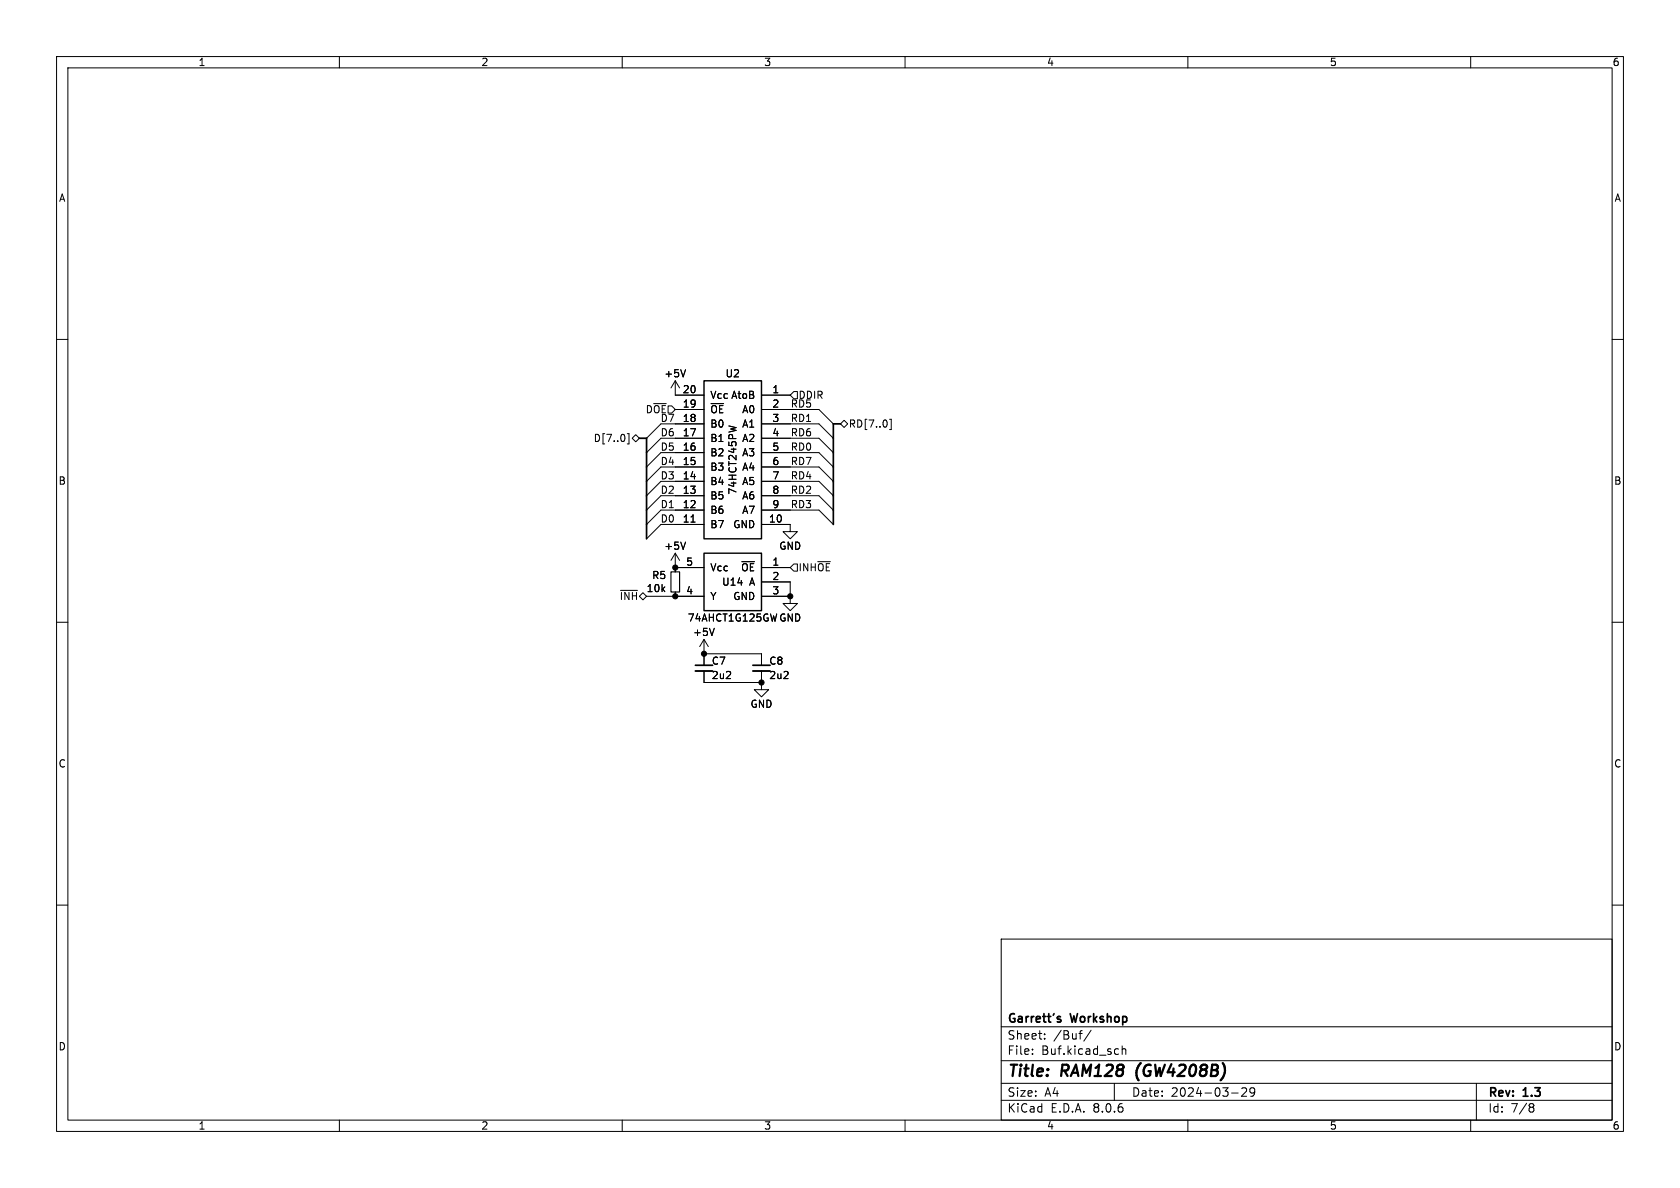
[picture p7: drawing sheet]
(kicad_sch
 (version 20231120)
 (generator "eeschema")
 (generator_version "8.0")
 (paper "A4")
 (title_block
  (title "RAM128 (GW4208B)")
  (date "2024-03-29")
  (rev "1.3")
  (company "Garrett's Workshop"))
 (lib_symbols
  (symbol "Device:C_Small"
   (pin_numbers hide)
   (pin_names
    (offset 0.254) hide) (exclude_from_sim no) (in_bom yes) (on_board yes)
   (property "Reference" "C" (at 0.254 1.778 0) (effects (font (size 1.27 1.27)) (justify left)))
   (property "Value" "C_Small" (at 0.254 -2.032 0) (effects (font (size 1.27 1.27)) (justify left)))
   (property "Footprint" "" (at 0 0 0) (effects (font (size 1.27 1.27)) (hide yes)))
   (property "Datasheet" "~" (at 0 0 0) (effects (font (size 1.27 1.27)) (hide yes)))
   (property "Description" "Unpolarized capacitor, small symbol" (at 0 0 0) (effects (font (size 1.27 1.27)) (hide yes)))
   (symbol "C_Small_0_1"
    (polyline (pts (xy -1.524 -0.508) (xy 1.524 -0.508)) (stroke (width 0.3302) (type default)) (fill (type none)))
    (polyline (pts (xy -1.524 0.508) (xy 1.524 0.508)) (stroke (width 0.3048) (type default)) (fill (type none))))
   (symbol "C_Small_1_1"
    (pin passive line (at 0 2.54 270) (length 2.032) (name "~" (effects (font (size 1.27 1.27)))) (number "1" (effects (font (size 1.27 1.27)))))
    (pin passive line (at 0 -2.54 90) (length 2.032) (name "~" (effects (font (size 1.27 1.27)))) (number "2" (effects (font (size 1.27 1.27)))))))
  (symbol "Device:R_Small"
   (pin_numbers hide)
   (pin_names
    (offset 0.254) hide) (exclude_from_sim no) (in_bom yes) (on_board yes)
   (property "Reference" "R" (at 0.762 0.508 0) (effects (font (size 1.27 1.27)) (justify left)))
   (property "Value" "R_Small" (at 0.762 -1.016 0) (effects (font (size 1.27 1.27)) (justify left)))
   (property "Footprint" "" (at 0 0 0) (effects (font (size 1.27 1.27)) (hide yes)))
   (property "Datasheet" "~" (at 0 0 0) (effects (font (size 1.27 1.27)) (hide yes)))
   (property "Description" "Resistor, small symbol" (at 0 0 0) (effects (font (size 1.27 1.27)) (hide yes)))
   (symbol "R_Small_0_1"
    (rectangle (start -0.762 1.778) (end 0.762 -1.778) (stroke (width 0.2032) (type default)) (fill (type none))))
   (symbol "R_Small_1_1"
    (pin passive line (at 0 2.54 270) (length 0.762) (name "~" (effects (font (size 1.27 1.27)))) (number "1" (effects (font (size 1.27 1.27)))))
    (pin passive line (at 0 -2.54 90) (length 0.762) (name "~" (effects (font (size 1.27 1.27)))) (number "2" (effects (font (size 1.27 1.27)))))))
  (symbol "GW_Logic:741G125GW"
   (pin_names
    (offset 1.016)) (exclude_from_sim no) (in_bom yes) (on_board yes)
   (property "Reference" "U" (at 0 6.35 0) (effects (font (size 1.27 1.27))))
   (property "Value" "741G125GW" (at 0 -6.35 0) (effects (font (size 1.27 1.27))))
   (property "Footprint" "stdpads:SOT-353" (at 0 -7.62 0) (effects (font (size 1.27 1.27)) (justify top) (hide yes)))
   (property "Datasheet" "" (at 0 -5.08 0) (effects (font (size 1.524 1.524)) (hide yes)))
   (property "Description" "" (at 0 0 0) (effects (font (size 1.27 1.27)) (hide yes)))
   (symbol "741G125GW_0_1"
    (rectangle (start 5.08 -5.08) (end -5.08 5.08) (stroke (width 0.254) (type default)) (fill (type background))))
   (symbol "741G125GW_1_1"
    (pin input line (at -10.16 2.54 0) (length 5.08) (name "~{OE}" (effects (font (size 1.27 1.27)))) (number "1" (effects (font (size 1.27 1.27)))))
    (pin input line (at -10.16 0 0) (length 5.08) (name "A" (effects (font (size 1.27 1.27)))) (number "2" (effects (font (size 1.27 1.27)))))
    (pin power_in line (at -10.16 -2.54 0) (length 5.08) (name "GND" (effects (font (size 1.27 1.27)))) (number "3" (effects (font (size 1.27 1.27)))))
    (pin output line (at 10.16 -2.54 180) (length 5.08) (name "Y" (effects (font (size 1.27 1.27)))) (number "4" (effects (font (size 1.27 1.27)))))
    (pin power_in line (at 10.16 2.54 180) (length 5.08) (name "Vcc" (effects (font (size 1.27 1.27)))) (number "5" (effects (font (size 1.27 1.27)))))))
  (symbol "GW_Logic:74245"
   (pin_names
    (offset 1.016)) (exclude_from_sim no) (in_bom yes) (on_board yes)
   (property "Reference" "U" (at 0 15.24 0) (effects (font (size 1.27 1.27))))
   (property "Value" "74245" (at 0 0 90) (effects (font (size 1.27 1.27))))
   (property "Footprint" "" (at 0 -16.51 0) (effects (font (size 1.27 1.27)) (justify top) (hide yes)))
   (property "Datasheet" "" (at 0 2.54 0) (effects (font (size 1.524 1.524)) (hide yes)))
   (property "Description" "" (at 0 0 0) (effects (font (size 1.27 1.27)) (hide yes)))
   (symbol "74245_0_1"
    (rectangle (start -5.08 13.97) (end 5.08 -13.97) (stroke (width 0.254) (type default)) (fill (type background))))
   (symbol "74245_1_1"
    (pin input line (at -10.16 11.43 0) (length 5.08) (name "AtoB" (effects (font (size 1.27 1.27)))) (number "1" (effects (font (size 1.27 1.27)))))
    (pin power_in line (at -10.16 -11.43 0) (length 5.08) (name "GND" (effects (font (size 1.27 1.27)))) (number "10" (effects (font (size 1.27 1.27)))))
    (pin bidirectional line (at 10.16 -11.43 180) (length 5.08) (name "B7" (effects (font (size 1.27 1.27)))) (number "11" (effects (font (size 1.27 1.27)))))
    (pin bidirectional line (at 10.16 -8.89 180) (length 5.08) (name "B6" (effects (font (size 1.27 1.27)))) (number "12" (effects (font (size 1.27 1.27)))))
    (pin bidirectional line (at 10.16 -6.35 180) (length 5.08) (name "B5" (effects (font (size 1.27 1.27)))) (number "13" (effects (font (size 1.27 1.27)))))
    (pin bidirectional line (at 10.16 -3.81 180) (length 5.08) (name "B4" (effects (font (size 1.27 1.27)))) (number "14" (effects (font (size 1.27 1.27)))))
    (pin bidirectional line (at 10.16 -1.27 180) (length 5.08) (name "B3" (effects (font (size 1.27 1.27)))) (number "15" (effects (font (size 1.27 1.27)))))
    (pin bidirectional line (at 10.16 1.27 180) (length 5.08) (name "B2" (effects (font (size 1.27 1.27)))) (number "16" (effects (font (size 1.27 1.27)))))
    (pin bidirectional line (at 10.16 3.81 180) (length 5.08) (name "B1" (effects (font (size 1.27 1.27)))) (number "17" (effects (font (size 1.27 1.27)))))
    (pin bidirectional line (at 10.16 6.35 180) (length 5.08) (name "B0" (effects (font (size 1.27 1.27)))) (number "18" (effects (font (size 1.27 1.27)))))
    (pin input line (at 10.16 8.89 180) (length 5.08) (name "~{OE}" (effects (font (size 1.27 1.27)))) (number "19" (effects (font (size 1.27 1.27)))))
    (pin bidirectional line (at -10.16 8.89 0) (length 5.08) (name "A0" (effects (font (size 1.27 1.27)))) (number "2" (effects (font (size 1.27 1.27)))))
    (pin power_in line (at 10.16 11.43 180) (length 5.08) (name "Vcc" (effects (font (size 1.27 1.27)))) (number "20" (effects (font (size 1.27 1.27)))))
    (pin bidirectional line (at -10.16 6.35 0) (length 5.08) (name "A1" (effects (font (size 1.27 1.27)))) (number "3" (effects (font (size 1.27 1.27)))))
    (pin bidirectional line (at -10.16 3.81 0) (length 5.08) (name "A2" (effects (font (size 1.27 1.27)))) (number "4" (effects (font (size 1.27 1.27)))))
    (pin bidirectional line (at -10.16 1.27 0) (length 5.08) (name "A3" (effects (font (size 1.27 1.27)))) (number "5" (effects (font (size 1.27 1.27)))))
    (pin bidirectional line (at -10.16 -1.27 0) (length 5.08) (name "A4" (effects (font (size 1.27 1.27)))) (number "6" (effects (font (size 1.27 1.27)))))
    (pin bidirectional line (at -10.16 -3.81 0) (length 5.08) (name "A5" (effects (font (size 1.27 1.27)))) (number "7" (effects (font (size 1.27 1.27)))))
    (pin bidirectional line (at -10.16 -6.35 0) (length 5.08) (name "A6" (effects (font (size 1.27 1.27)))) (number "8" (effects (font (size 1.27 1.27)))))
    (pin bidirectional line (at -10.16 -8.89 0) (length 5.08) (name "A7" (effects (font (size 1.27 1.27)))) (number "9" (effects (font (size 1.27 1.27)))))))
  (symbol "power:+5V"
   (power)
   (pin_names
    (offset 0)) (exclude_from_sim no) (in_bom yes) (on_board yes)
   (property "Reference" "#PWR" (at 0 -3.81 0) (effects (font (size 1.27 1.27)) (hide yes)))
   (property "Value" "+5V" (at 0 3.556 0) (effects (font (size 1.27 1.27))))
   (property "Footprint" "" (at 0 0 0) (effects (font (size 1.27 1.27)) (hide yes)))
   (property "Datasheet" "" (at 0 0 0) (effects (font (size 1.27 1.27)) (hide yes)))
   (property "Description" "Power symbol creates a global label with name \"+5V\"" (at 0 0 0) (effects (font (size 1.27 1.27)) (hide yes)))
   (symbol "+5V_0_1"
    (polyline (pts (xy -0.762 1.27) (xy 0 2.54)) (stroke (width 0) (type default)) (fill (type none)))
    (polyline (pts (xy 0 0) (xy 0 2.54)) (stroke (width 0) (type default)) (fill (type none)))
    (polyline (pts (xy 0 2.54) (xy 0.762 1.27)) (stroke (width 0) (type default)) (fill (type none))))
   (symbol "+5V_1_1"
    (pin power_in line (at 0 0 90) (length 0) hide (name "+5V" (effects (font (size 1.27 1.27)))) (number "1" (effects (font (size 1.27 1.27)))))))
  (symbol "power:GND"
   (power)
   (pin_names
    (offset 0)) (exclude_from_sim no) (in_bom yes) (on_board yes)
   (property "Reference" "#PWR" (at 0 -6.35 0) (effects (font (size 1.27 1.27)) (hide yes)))
   (property "Value" "GND" (at 0 -3.81 0) (effects (font (size 1.27 1.27))))
   (property "Footprint" "" (at 0 0 0) (effects (font (size 1.27 1.27)) (hide yes)))
   (property "Datasheet" "" (at 0 0 0) (effects (font (size 1.27 1.27)) (hide yes)))
   (property "Description" "Power symbol creates a global label with name \"GND\" , ground" (at 0 0 0) (effects (font (size 1.27 1.27)) (hide yes)))
   (symbol "GND_0_1"
    (polyline (pts (xy 0 0) (xy 0 -1.27) (xy 1.27 -1.27) (xy 0 -2.54) (xy -1.27 -1.27) (xy 0 -1.27)) (stroke (width 0) (type default)) (fill (type none))))
   (symbol "GND_1_1"
    (pin power_in line (at 0 0 270) (length 0) hide (name "GND" (effects (font (size 1.27 1.27)))) (number "1" (effects (font (size 1.27 1.27))))))))
 (junction
  (at 134.62 120.65)
  (diameter 0)
  (color 0 0 0 0))
 (junction
  (at 119.38 100.33)
  (diameter 0)
  (color 0 0 0 0))
 (junction
  (at 119.38 105.41)
  (diameter 0)
  (color 0 0 0 0))
 (junction
  (at 124.46 115.57)
  (diameter 0)
  (color 0 0 0 0))
 (junction
  (at 139.7 105.41)
  (diameter 0)
  (color 0 0 0 0))
 (bus_entry
  (at 147.32 77.47)
  (size -2.54 -2.54)
  (stroke (width 0) (type default)))
 (bus_entry
  (at 114.3 87.63)
  (size 2.54 -2.54)
  (stroke (width 0) (type default)))
 (bus_entry
  (at 147.32 80.01)
  (size -2.54 -2.54)
  (stroke (width 0) (type default)))
 (bus_entry
  (at 147.32 92.71)
  (size -2.54 -2.54)
  (stroke (width 0) (type default)))
 (bus_entry
  (at 114.3 90.17)
  (size 2.54 -2.54)
  (stroke (width 0) (type default)))
 (bus_entry
  (at 114.3 77.47)
  (size 2.54 -2.54)
  (stroke (width 0) (type default)))
 (bus_entry
  (at 147.32 85.09)
  (size -2.54 -2.54)
  (stroke (width 0) (type default)))
 (bus_entry
  (at 114.3 80.01)
  (size 2.54 -2.54)
  (stroke (width 0) (type default)))
 (bus_entry
  (at 114.3 82.55)
  (size 2.54 -2.54)
  (stroke (width 0) (type default)))
 (bus_entry
  (at 114.3 85.09)
  (size 2.54 -2.54)
  (stroke (width 0) (type default)))
 (bus_entry
  (at 147.32 82.55)
  (size -2.54 -2.54)
  (stroke (width 0) (type default)))
 (bus_entry
  (at 114.3 92.71)
  (size 2.54 -2.54)
  (stroke (width 0) (type default)))
 (bus_entry
  (at 147.32 74.93)
  (size -2.54 -2.54)
  (stroke (width 0) (type default)))
 (bus_entry
  (at 147.32 90.17)
  (size -2.54 -2.54)
  (stroke (width 0) (type default)))
 (bus_entry
  (at 147.32 87.63)
  (size -2.54 -2.54)
  (stroke (width 0) (type default)))
 (bus_entry
  (at 114.3 95.25)
  (size 2.54 -2.54)
  (stroke (width 0) (type default)))
 (bus
  (pts (xy 114.3 82.55) (xy 114.3 85.09))
  (stroke (width 0) (type default)))
 (bus
  (pts (xy 147.32 90.17) (xy 147.32 92.71))
  (stroke (width 0) (type default)))
 (bus
  (pts (xy 114.3 80.01) (xy 114.3 82.55))
  (stroke (width 0) (type default)))
 (wire
  (pts (xy 116.84 80.01) (xy 119.38 80.01))
  (stroke (width 0) (type default)))
 (bus
  (pts (xy 114.3 87.63) (xy 114.3 90.17))
  (stroke (width 0) (type default)))
 (wire
  (pts (xy 116.84 74.93) (xy 119.38 74.93))
  (stroke (width 0) (type default)))
 (bus
  (pts (xy 147.32 80.01) (xy 147.32 82.55))
  (stroke (width 0) (type default)))
 (wire
  (pts (xy 116.84 90.17) (xy 119.38 90.17))
  (stroke (width 0) (type default)))
 (wire
  (pts (xy 144.78 80.01) (xy 139.7 80.01))
  (stroke (width 0) (type default)))
 (bus
  (pts (xy 147.32 87.63) (xy 147.32 90.17))
  (stroke (width 0) (type default)))
 (wire
  (pts (xy 144.78 85.09) (xy 139.7 85.09))
  (stroke (width 0) (type default)))
 (wire
  (pts (xy 116.84 77.47) (xy 119.38 77.47))
  (stroke (width 0) (type default)))
 (wire
  (pts (xy 144.78 72.39) (xy 139.7 72.39))
  (stroke (width 0) (type default)))
 (wire
  (pts (xy 124.46 115.57) (xy 134.62 115.57))
  (stroke (width 0) (type default)))
 (bus
  (pts (xy 114.3 85.09) (xy 114.3 87.63))
  (stroke (width 0) (type default)))
 (bus
  (pts (xy 147.32 82.55) (xy 147.32 85.09))
  (stroke (width 0) (type default)))
 (bus
  (pts (xy 147.32 77.47) (xy 147.32 80.01))
  (stroke (width 0) (type default)))
 (bus
  (pts (xy 113.03 77.47) (xy 114.3 77.47))
  (stroke (width 0) (type default)))
 (wire
  (pts (xy 144.78 74.93) (xy 139.7 74.93))
  (stroke (width 0) (type default)))
 (wire
  (pts (xy 124.46 120.65) (xy 134.62 120.65))
  (stroke (width 0) (type default)))
 (wire
  (pts (xy 144.78 77.47) (xy 139.7 77.47))
  (stroke (width 0) (type default)))
 (wire
  (pts (xy 144.78 82.55) (xy 139.7 82.55))
  (stroke (width 0) (type default)))
 (bus
  (pts (xy 114.3 90.17) (xy 114.3 92.71))
  (stroke (width 0) (type default)))
 (wire
  (pts (xy 116.84 92.71) (xy 119.38 92.71))
  (stroke (width 0) (type default)))
 (wire
  (pts (xy 144.78 87.63) (xy 139.7 87.63))
  (stroke (width 0) (type default)))
 (bus
  (pts (xy 114.3 77.47) (xy 114.3 80.01))
  (stroke (width 0) (type default)))
 (bus
  (pts (xy 148.59 74.93) (xy 147.32 74.93))
  (stroke (width 0) (type default)))
 (wire
  (pts (xy 116.84 85.09) (xy 119.38 85.09))
  (stroke (width 0) (type default)))
 (wire
  (pts (xy 144.78 90.17) (xy 139.7 90.17))
  (stroke (width 0) (type default)))
 (wire
  (pts (xy 116.84 87.63) (xy 119.38 87.63))
  (stroke (width 0) (type default)))
 (wire
  (pts (xy 116.84 82.55) (xy 119.38 82.55))
  (stroke (width 0) (type default)))
 (bus
  (pts (xy 147.32 85.09) (xy 147.32 87.63))
  (stroke (width 0) (type default)))
 (bus
  (pts (xy 147.32 74.93) (xy 147.32 77.47))
  (stroke (width 0) (type default)))
 (wire
  (pts (xy 114.3 105.41) (xy 119.38 105.41))
  (stroke (width 0) (type default)))
 (wire
  (pts (xy 139.7 105.41) (xy 139.7 102.87))
  (stroke (width 0) (type default)))
 (bus
  (pts (xy 114.3 92.71) (xy 114.3 95.25))
  (stroke (width 0) (type default)))
 (label "RD7"
  (at 139.7 82.55 0)
  (fields_autoplaced yes)
  (effects (font (size 1.27 1.27)) (justify left bottom)))
 (label "RD1"
  (at 139.7 74.93 0)
  (fields_autoplaced yes)
  (effects (font (size 1.27 1.27)) (justify left bottom)))
 (label "RD4"
  (at 139.7 85.09 0)
  (fields_autoplaced yes)
  (effects (font (size 1.27 1.27)) (justify left bottom)))
 (label "D3"
  (at 119.38 85.09 180)
  (fields_autoplaced yes)
  (effects (font (size 1.27 1.27)) (justify right bottom)))
 (label "D2"
  (at 119.38 87.63 180)
  (fields_autoplaced yes)
  (effects (font (size 1.27 1.27)) (justify right bottom)))
 (label "D7"
  (at 119.38 74.93 180)
  (fields_autoplaced yes)
  (effects (font (size 1.27 1.27)) (justify right bottom)))
 (label "RD0"
  (at 139.7 80.01 0)
  (fields_autoplaced yes)
  (effects (font (size 1.27 1.27)) (justify left bottom)))
 (label "D1"
  (at 119.38 90.17 180)
  (fields_autoplaced yes)
  (effects (font (size 1.27 1.27)) (justify right bottom)))
 (label "D0"
  (at 119.38 92.71 180)
  (fields_autoplaced yes)
  (effects (font (size 1.27 1.27)) (justify right bottom)))
 (label "D5"
  (at 119.38 80.01 180)
  (fields_autoplaced yes)
  (effects (font (size 1.27 1.27)) (justify right bottom)))
 (label "RD2"
  (at 139.7 87.63 0)
  (fields_autoplaced yes)
  (effects (font (size 1.27 1.27)) (justify left bottom)))
 (label "RD3"
  (at 139.7 90.17 0)
  (fields_autoplaced yes)
  (effects (font (size 1.27 1.27)) (justify left bottom)))
 (label "D4"
  (at 119.38 82.55 180)
  (fields_autoplaced yes)
  (effects (font (size 1.27 1.27)) (justify right bottom)))
 (label "D6"
  (at 119.38 77.47 180)
  (fields_autoplaced yes)
  (effects (font (size 1.27 1.27)) (justify right bottom)))
 (label "RD5"
  (at 139.7 72.39 0)
  (fields_autoplaced yes)
  (effects (font (size 1.27 1.27)) (justify left bottom)))
 (label "RD6"
  (at 139.7 77.47 0)
  (fields_autoplaced yes)
  (effects (font (size 1.27 1.27)) (justify left bottom)))
 (hierarchical_label "RD[7..0]"
  (shape bidirectional)
  (at 148.59 74.93 0)
  (fields_autoplaced yes)
  (effects (font (size 1.27 1.27)) (justify left)))
 (hierarchical_label "INH~{OE}"
  (shape input)
  (at 139.7 100.33 0)
  (fields_autoplaced yes)
  (effects (font (size 1.27 1.27)) (justify left)))
 (hierarchical_label "~{INH}"
  (shape tri_state)
  (at 114.3 105.41 180)
  (fields_autoplaced yes)
  (effects (font (size 1.27 1.27)) (justify right)))
 (hierarchical_label "D~{OE}"
  (shape input)
  (at 119.38 72.39 180)
  (fields_autoplaced yes)
  (effects (font (size 1.27 1.27)) (justify right)))
 (hierarchical_label "D[7..0]"
  (shape bidirectional)
  (at 113.03 77.47 180)
  (fields_autoplaced yes)
  (effects (font (size 1.27 1.27)) (justify right)))
 (hierarchical_label "DDIR"
  (shape input)
  (at 139.7 69.85 0)
  (fields_autoplaced yes)
  (effects (font (size 1.27 1.27)) (justify left)))
 (symbol
  (lib_id "Device:C_Small")
  (at 124.46 118.11 0)
  (unit 1)
  (exclude_from_sim no)
  (in_bom yes)
  (on_board yes)
  (dnp no)
  (property "Reference" "C7" (at 125.73 116.84 0) (effects (font (size 1.27 1.27)) (justify left)))
  (property "Value" "2u2" (at 125.73 119.38 0) (effects (font (size 1.27 1.27)) (justify left)))
  (property "Footprint" "stdpads:C_0603" (at 124.46 118.11 0) (effects (font (size 1.27 1.27)) (hide yes)))
  (property "Datasheet" "~" (at 124.46 118.11 0) (effects (font (size 1.27 1.27)) (hide yes)))
  (property "Description" "" (at 124.46 118.11 0) (effects (font (size 1.27 1.27)) (hide yes)))
  (property "LCSC Part" "C23630" (at 124.46 118.11 0) (effects (font (size 1.27 1.27)) (hide yes)))
  (pin "1")
  (pin "2"))
 (symbol
  (lib_id "power:+5V")
  (at 119.38 69.85 0)
  (unit 1)
  (exclude_from_sim no)
  (in_bom yes)
  (on_board yes)
  (dnp no)
  (property "Reference" "#PWR049" (at 119.38 73.66 0) (effects (font (size 1.27 1.27)) (hide yes)))
  (property "Value" "+5V" (at 119.38 66.04 0) (effects (font (size 1.27 1.27))))
  (property "Footprint" "" (at 119.38 69.85 0) (effects (font (size 1.27 1.27)) (hide yes)))
  (property "Datasheet" "" (at 119.38 69.85 0) (effects (font (size 1.27 1.27)) (hide yes)))
  (property "Description" "" (at 119.38 69.85 0) (effects (font (size 1.27 1.27)) (hide yes)))
  (pin "1"))
 (symbol
  (lib_id "power:+5V")
  (at 124.46 115.57 0)
  (unit 1)
  (exclude_from_sim no)
  (in_bom yes)
  (on_board yes)
  (dnp no)
  (property "Reference" "#PWR063" (at 124.46 119.38 0) (effects (font (size 1.27 1.27)) (hide yes)))
  (property "Value" "+5V" (at 124.46 111.76 0) (effects (font (size 1.27 1.27))))
  (property "Footprint" "" (at 124.46 115.57 0) (effects (font (size 1.27 1.27)) (hide yes)))
  (property "Datasheet" "" (at 124.46 115.57 0) (effects (font (size 1.27 1.27)) (hide yes)))
  (property "Description" "" (at 124.46 115.57 0) (effects (font (size 1.27 1.27)) (hide yes)))
  (pin "1"))
 (symbol
  (lib_id "power:+5V")
  (at 119.38 100.33 0)
  (mirror y)
  (unit 1)
  (exclude_from_sim no)
  (in_bom yes)
  (on_board yes)
  (dnp no)
  (property "Reference" "#PWR051" (at 119.38 104.14 0) (effects (font (size 1.27 1.27)) (hide yes)))
  (property "Value" "+5V" (at 119.38 96.52 0) (effects (font (size 1.27 1.27))))
  (property "Footprint" "" (at 119.38 100.33 0) (effects (font (size 1.27 1.27)) (hide yes)))
  (property "Datasheet" "" (at 119.38 100.33 0) (effects (font (size 1.27 1.27)) (hide yes)))
  (property "Description" "" (at 119.38 100.33 0) (effects (font (size 1.27 1.27)) (hide yes)))
  (pin "1"))
 (symbol
  (lib_id "GW_Logic:74245")
  (at 129.54 81.28 0)
  (mirror y)
  (unit 1)
  (exclude_from_sim no)
  (in_bom yes)
  (on_board yes)
  (dnp no)
  (property "Reference" "U2" (at 129.54 66.04 0) (effects (font (size 1.27 1.27))))
  (property "Value" "74HCT245PW" (at 129.54 81.28 90) (effects (font (size 1.27 1.27))))
  (property "Footprint" "stdpads:TSSOP-20_4.4x6.5mm_P0.65mm" (at 129.54 97.79 0) (effects (font (size 1.27 1.27)) (justify top) (hide yes)))
  (property "Datasheet" "" (at 129.54 78.74 0) (effects (font (size 1.524 1.524)) (hide yes)))
  (property "Description" "" (at 129.54 81.28 0) (effects (font (size 1.27 1.27)) (hide yes)))
  (property "LCSC Part" "C5980" (at 129.54 81.28 0) (effects (font (size 1.27 1.27)) (hide yes)))
  (pin "1")
  (pin "10")
  (pin "11")
  (pin "12")
  (pin "13")
  (pin "14")
  (pin "15")
  (pin "16")
  (pin "17")
  (pin "18")
  (pin "19")
  (pin "2")
  (pin "20")
  (pin "3")
  (pin "4")
  (pin "5")
  (pin "6")
  (pin "7")
  (pin "8")
  (pin "9"))
 (symbol
  (lib_id "power:GND")
  (at 139.7 105.41 0)
  (mirror y)
  (unit 1)
  (exclude_from_sim no)
  (in_bom yes)
  (on_board yes)
  (dnp no)
  (property "Reference" "#PWR050" (at 139.7 111.76 0) (effects (font (size 1.27 1.27)) (hide yes)))
  (property "Value" "GND" (at 139.7 109.22 0) (effects (font (size 1.27 1.27))))
  (property "Footprint" "" (at 139.7 105.41 0) (effects (font (size 1.27 1.27)) (hide yes)))
  (property "Datasheet" "" (at 139.7 105.41 0) (effects (font (size 1.27 1.27)) (hide yes)))
  (property "Description" "" (at 139.7 105.41 0) (effects (font (size 1.27 1.27)) (hide yes)))
  (pin "1"))
 (symbol
  (lib_id "Device:C_Small")
  (at 134.62 118.11 0)
  (unit 1)
  (exclude_from_sim no)
  (in_bom yes)
  (on_board yes)
  (dnp no)
  (property "Reference" "C8" (at 135.89 116.84 0) (effects (font (size 1.27 1.27)) (justify left)))
  (property "Value" "2u2" (at 135.89 119.38 0) (effects (font (size 1.27 1.27)) (justify left)))
  (property "Footprint" "stdpads:C_0603" (at 134.62 118.11 0) (effects (font (size 1.27 1.27)) (hide yes)))
  (property "Datasheet" "~" (at 134.62 118.11 0) (effects (font (size 1.27 1.27)) (hide yes)))
  (property "Description" "" (at 134.62 118.11 0) (effects (font (size 1.27 1.27)) (hide yes)))
  (property "LCSC Part" "C23630" (at 134.62 118.11 0) (effects (font (size 1.27 1.27)) (hide yes)))
  (pin "1")
  (pin "2"))
 (symbol
  (lib_id "power:GND")
  (at 134.62 120.65 0)
  (unit 1)
  (exclude_from_sim no)
  (in_bom yes)
  (on_board yes)
  (dnp no)
  (property "Reference" "#PWR064" (at 134.62 127 0) (effects (font (size 1.27 1.27)) (hide yes)))
  (property "Value" "GND" (at 134.62 124.46 0) (effects (font (size 1.27 1.27))))
  (property "Footprint" "" (at 134.62 120.65 0) (effects (font (size 1.27 1.27)) (hide yes)))
  (property "Datasheet" "" (at 134.62 120.65 0) (effects (font (size 1.27 1.27)) (hide yes)))
  (property "Description" "" (at 134.62 120.65 0) (effects (font (size 1.27 1.27)) (hide yes)))
  (pin "1"))
 (symbol
  (lib_id "GW_Logic:741G125GW")
  (at 129.54 102.87 0)
  (mirror y)
  (unit 1)
  (exclude_from_sim no)
  (in_bom yes)
  (on_board yes)
  (dnp no)
  (property "Reference" "U14" (at 129.54 102.87 0) (effects (font (size 1.27 1.27))))
  (property "Value" "74AHCT1G125GW" (at 129.54 109.22 0) (effects (font (size 1.27 1.27))))
  (property "Footprint" "stdpads:SOT-353" (at 129.54 110.49 0) (effects (font (size 1.27 1.27)) (justify top) (hide yes)))
  (property "Datasheet" "" (at 129.54 107.95 0) (effects (font (size 1.524 1.524)) (hide yes)))
  (property "Description" "" (at 129.54 102.87 0) (effects (font (size 1.27 1.27)) (hide yes)))
  (property "LCSC Part" "" (at 129.54 102.87 0) (effects (font (size 1.27 1.27)) (hide yes)))
  (pin "1")
  (pin "2")
  (pin "3")
  (pin "4")
  (pin "5"))
 (symbol
  (lib_id "power:GND")
  (at 139.7 92.71 0)
  (unit 1)
  (exclude_from_sim no)
  (in_bom yes)
  (on_board yes)
  (dnp no)
  (property "Reference" "#PWR048" (at 139.7 99.06 0) (effects (font (size 1.27 1.27)) (hide yes)))
  (property "Value" "GND" (at 139.7 96.52 0) (effects (font (size 1.27 1.27))))
  (property "Footprint" "" (at 139.7 92.71 0) (effects (font (size 1.27 1.27)) (hide yes)))
  (property "Datasheet" "" (at 139.7 92.71 0) (effects (font (size 1.27 1.27)) (hide yes)))
  (property "Description" "" (at 139.7 92.71 0) (effects (font (size 1.27 1.27)) (hide yes)))
  (pin "1"))
 (symbol
  (lib_id "Device:R_Small")
  (at 119.38 102.87 0)
  (mirror y)
  (unit 1)
  (exclude_from_sim no)
  (in_bom yes)
  (on_board yes)
  (dnp no)
  (property "Reference" "R5" (at 117.8814 101.7016 0) (effects (font (size 1.27 1.27)) (justify left)))
  (property "Value" "10k" (at 117.8814 104.013 0) (effects (font (size 1.27 1.27)) (justify left)))
  (property "Footprint" "stdpads:R_0603" (at 119.38 102.87 0) (effects (font (size 1.27 1.27)) (hide yes)))
  (property "Datasheet" "~" (at 119.38 102.87 0) (effects (font (size 1.27 1.27)) (hide yes)))
  (property "Description" "" (at 119.38 102.87 0) (effects (font (size 1.27 1.27)) (hide yes)))
  (property "LCSC Part" "C17560" (at 119.38 102.87 0) (effects (font (size 1.27 1.27)) (hide yes)))
  (pin "1")
  (pin "2")))
